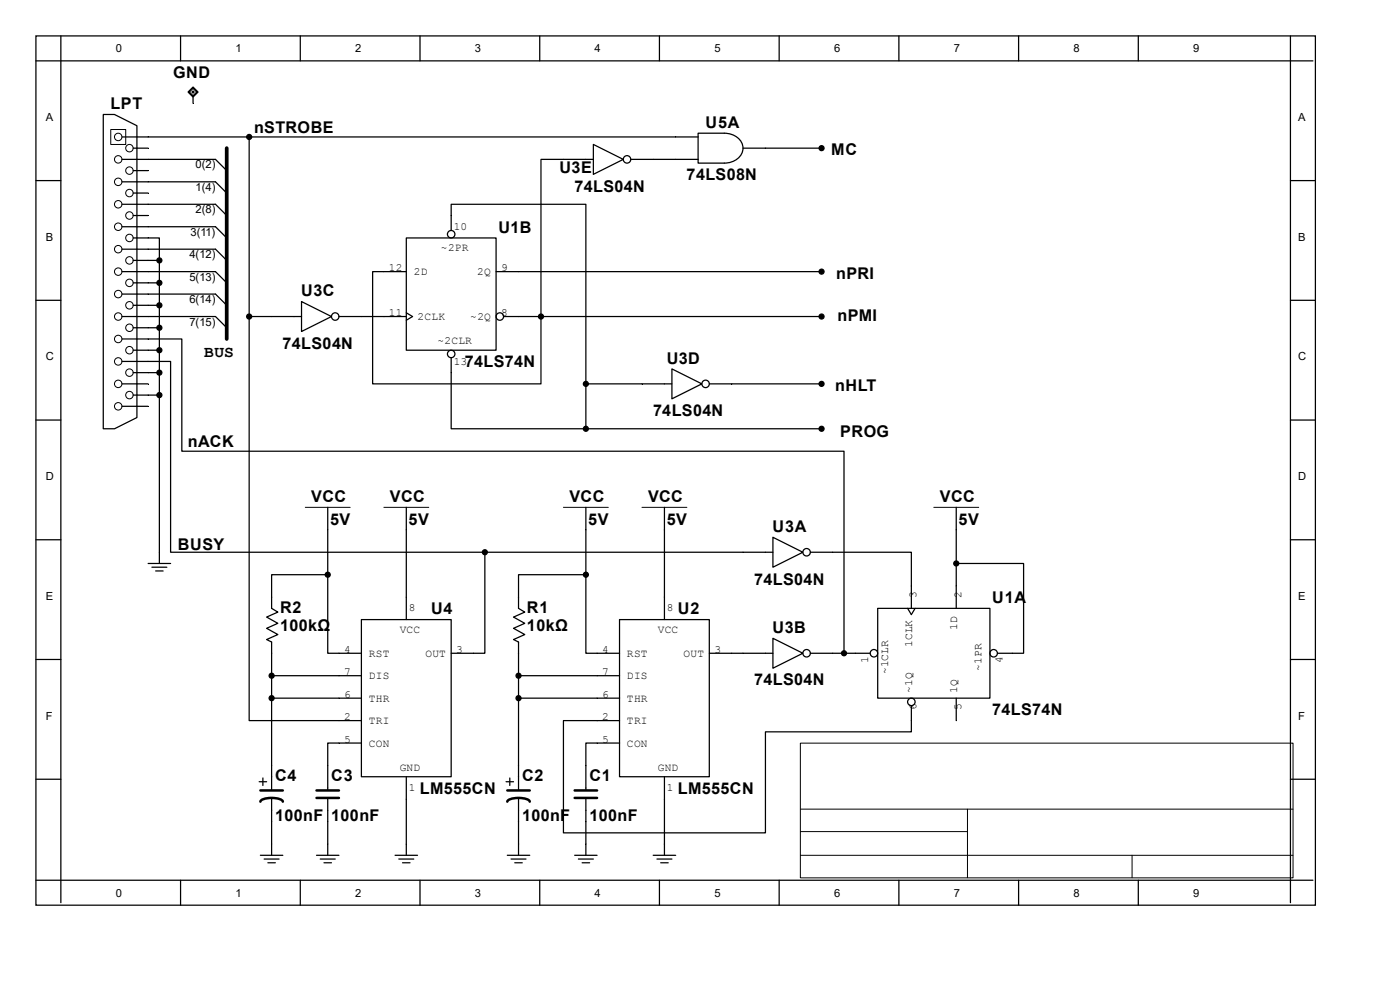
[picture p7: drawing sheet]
<svg xmlns="http://www.w3.org/2000/svg" width="297mm" height="210mm" viewBox="0 0 297 210" stroke-linecap="round" stroke-linejoin="round" font-family="sans-serif">
<g fill="none" stroke="#000" stroke-width=".26">
<path d="M7.6 7.6h271.5v184.4h-271.5zM7.6 12.9h270.9M12.9 7.6v183.9M38.3 7.6v5.3M63.7 7.6v5.3M89.1 7.6v5.3M114.5 7.6v5.3M139.9 7.6v5.3M165.3 7.6v5.3M190.7 7.6v5.3M216.1 7.6v5.3M241.5 7.6v5.3"/>
<path d="M273.8 7.6v183.9M7.6 38.3h5.3M21.9 24.3h2.4l4.7 2.4v61.9l-4.7 2.4h-2.4zM25.9 38.6h19.8l2.4 2.4M25.9 33.8h19.8l2.4 2.4M25.9 29.1h122.2M28.3 36.2h3.1M28.3 31.4h3.1M52.9 29.1v38M125.9 30.6l6.3 3.2-6.3 3.2zM125.9 33.8h-11.1v47.6h-35.7v-23.8h7.1M133.8 33.8h14.3"/>
<path d="M148.1 28.3h5.6a3.6 3.6 0 0 1 3.9 3.1 3.6 3.6 0 0 1-3.9 3.2h-5.6zM157.6 31.4h16.7M273.8 38.3h5.3M25.9 57.6h19.8l2.4 2.4M25.9 52.9h19.8l2.4 2.3M25.9 48.1h19.8l2.4 2.4M25.9 43.3h19.8l2.4 2.4M28.3 50.5h5.5v4.7M28.3 55.2h5.5M28.3 45.7h3.1M28.3 41h3.1M33.8 55.2v64.3"/>
<path d="M86.2 50.5h19v23.8h-19zM95.7 48.9v-5.6h28.6v38.1M105.2 57.6h69.1M7.6 63.7h5.3M25.9 71.9h12.7v23.8h140.5v42.9M25.9 76.7h10.3v40.5h66.7M25.9 67.1h19.8l2.4 2.4M25.9 62.4h19.8l2.4 2.4M28.3 60h5.5M28.3 79.1h5.5M28.3 74.3h5.5M28.3 69.5h5.5"/>
<path d="M28.3 64.8h5.5M52.9 67.1v85.8h23.8M52.9 67.1h11.1M64 64l6.3 3.1-6.3 3.2zM71.9 67.1h14.3M86.2 66.4l1.3 .7-1.3 .8M95.7 75.9v15.1h28.6M106.8 67.1h67.5M142.5 78.3l6.4 3.1-6.4 3.2zM273.8 63.7h5.3M7.6 89.1h5.3M25.9 86.2h5.5"/>
<path d="M25.9 81.4h5.5M28.3 83.8h5.5M124.3 81.4v9.6M124.3 81.4h18.2M124.3 91h50M150.5 81.4h23.8M273.8 89.1h5.3M7.6 114.5h5.3M31.4 119.5h4.8M69.5 107.6v14.3M86.2 107.6v23.8M102.9 117.2v21.4h-7.2"/>
<path d="M102.9 117.2h61.1M124.3 107.6v14.3M141 107.6v23.8M164 114l6.3 3.2-6.3 3.1zM171.9 117.2h21.4v11.9M202.9 119.5h14.3v19.1h-5.6M202.9 107.6v21.5M273.8 114.5h5.3M7.6 139.9h5.3M32.2 120.3h3.2M33 121.1h1.6M69.5 121.9h-11.9v7.2l1.3 .7-2.3 1.1 2.3 1.3-2.3 1.1 2.3 1.3-2.3 1.1 1 .5v31.5"/>
<path d="M69.5 121.9v16.7h7.2M76.7 131.4h19v33.4h-19zM124.3 121.9h-14.3v7.2l1.3 .7-2.4 1.1 2.4 1.3-2.4 1.1 2.4 1.3-2.4 1.1 1.1 .5v31.5M124.3 121.9v16.7h7.1M131.4 131.4h19.1v33.4h-19.1zM150.5 138.6h13.5M164 135.4l6.3 3.2-6.3 3.2zM171.9 138.6h12.7M186.2 129.1h23.8v19h-23.8zM192.6 129.1l.7 1.3 .8-1.3M273.8 139.9h5.3M57.6 143.3h19.1"/>
<path d="M57.6 148.1h19.1M76.7 157.6h-7.2v10.1M110 143.3h21.4M110 148.1h21.4M131.4 157.6h-7.1v10.1M193.3 149.7v5.5h-30.9v21.5h-42.9v-23.8h11.9M202.9 148.1v4.8M7.6 165.3h5.3M55 165.8h1.6M55.8 165v1.6M57.6 169.3v12.1M69.5 169.3v12.1"/>
<path d="M86.2 164.8v16.6M107.4 165.8h1.5M108.2 165v1.6M110 169.3v12.1M124.3 169.3v12.1M141 164.8v16.6M273.8 165.3h5.3M7.6 186.7h270.9M38.3 186.7v5.3M55.2 181.4h4.8M56 182.2h3.2M56.8 183h1.6"/>
<path d="M63.7 186.7v5.3M67.1 181.4h4.8M67.9 182.2h3.2M68.7 183h1.6M83.8 181.4h4.8M84.6 182.2h3.2M85.4 183h1.6M89.1 186.7v5.3M107.6 181.4h4.8M108.4 182.2h3.2M109.2 183h1.6M114.5 186.7v5.3"/>
<path d="M121.9 181.4h4.8M122.7 182.2h3.2M123.5 183h1.6M138.6 181.4h4.7M139.4 182.2h3.1M139.9 186.7v5.3M140.2 183h1.6M165.3 186.7v5.3M190.7 186.7v5.3M216.1 186.7v5.3M241.5 186.7v5.3"/>
<circle cx="133" cy="33.8" r=".79"/>
<circle cx="95.7" cy="49.7" r=".79"/>
<circle cx="71.1" cy="67.1" r=".79"/>
<circle cx="95.7" cy="75.1" r=".79"/>
<circle cx="106" cy="67.1" r=".79"/>
<circle cx="149.7" cy="81.4" r=".79"/>
<circle cx="171.1" cy="117.2" r=".79"/>
<circle cx="171.1" cy="138.6" r=".79"/>
<circle cx="185.4" cy="138.6" r=".79"/>
<circle cx="210.8" cy="138.6" r=".79"/>
<circle cx="193.3" cy="148.9" r=".79"/>
</g>
<path d="M55.2 170.1a2.44 2.44 0 0 1 2.4-.8l1.2 .1a1.27 1.27 0 0 1 1.2 .7M55.2 167.7h4.8M67.1 167.7h4.8M67.1 169.3h4.8M107.6 170.1a2.44 2.44 0 0 1 2.4-.8l1.2 .1a1.27 1.27 0 0 1 1.2 .7M107.6 167.7h4.8M121.9 167.7h4.8M121.9 169.3h4.8" fill="none" stroke="#000" stroke-width=".53"/>
<g fill="none" stroke="#000" stroke-width=".21">
<path d="M23.5 27.5h3.2v3.1h-3.2zM64.8 107.6h9.5M81.4 107.6h9.6M119.5 107.6h9.6M136.2 107.6h9.5M198.1 107.6h9.5M169.8 157.6h104.5v28.6h-104.5zM169.8 171.7h104.5M169.8 176.4h35.4M205.2 171.7v14.5M169.8 181.4h104.5M240.2 181.4v4.8"/>
<circle cx="25.1" cy="33.8" r=".79"/>
<circle cx="25.1" cy="38.6" r=".79"/>
<circle cx="25.1" cy="29.1" r=".79"/>
<circle cx="27.5" cy="31.4" r=".79"/>
<circle cx="27.5" cy="36.2" r=".79"/>
<circle cx="25.1" cy="52.9" r=".79"/>
<circle cx="25.1" cy="43.3" r=".79"/>
<circle cx="25.1" cy="48.1" r=".79"/>
<circle cx="25.1" cy="57.6" r=".79"/>
<circle cx="27.5" cy="55.2" r=".79"/>
<circle cx="27.5" cy="41" r=".79"/>
<circle cx="27.5" cy="45.7" r=".79"/>
<circle cx="27.5" cy="50.5" r=".79"/>
<circle cx="25.1" cy="71.9" r=".79"/>
<circle cx="25.1" cy="62.4" r=".79"/>
<circle cx="25.1" cy="67.1" r=".79"/>
<circle cx="25.1" cy="76.7" r=".79"/>
<circle cx="27.5" cy="79.1" r=".79"/>
<circle cx="27.5" cy="64.8" r=".79"/>
<circle cx="27.5" cy="69.5" r=".79"/>
<circle cx="27.5" cy="60" r=".79"/>
<circle cx="27.5" cy="74.3" r=".79"/>
<circle cx="25.1" cy="86.2" r=".79"/>
<circle cx="25.1" cy="81.4" r=".79"/>
<circle cx="27.5" cy="83.8" r=".79"/>
</g>
<g fill="#000" stroke="#000" stroke-width=".26">
<circle cx="52.9" cy="29.1" r=".53"/>
<circle cx="174.3" cy="31.4" r=".53"/>
<circle cx="33.8" cy="55.2" r=".53"/>
<circle cx="174.3" cy="57.6" r=".53"/>
<circle cx="33.8" cy="69.5" r=".53"/>
<circle cx="33.8" cy="79.1" r=".53"/>
<circle cx="33.8" cy="60" r=".53"/>
<circle cx="33.8" cy="64.8" r=".53"/>
<circle cx="33.8" cy="74.3" r=".53"/>
<circle cx="52.9" cy="67.1" r=".53"/>
<circle cx="114.8" cy="67.1" r=".53"/>
<circle cx="174.3" cy="67.1" r=".53"/>
<circle cx="33.8" cy="83.8" r=".53"/>
<circle cx="124.3" cy="81.4" r=".53"/>
<circle cx="124.3" cy="91" r=".53"/>
<circle cx="174.3" cy="81.4" r=".53"/>
<circle cx="174.3" cy="91" r=".53"/>
<circle cx="102.9" cy="117.2" r=".53"/>
<circle cx="202.9" cy="119.5" r=".53"/>
<circle cx="69.5" cy="121.9" r=".53"/>
<circle cx="124.3" cy="121.9" r=".53"/>
<circle cx="179.1" cy="138.6" r=".53"/>
<circle cx="57.6" cy="148.1" r=".53"/>
<circle cx="57.6" cy="143.3" r=".53"/>
<circle cx="110" cy="143.3" r=".53"/>
<circle cx="110" cy="148.1" r=".53"/>
</g>
<path d="M48.1 31.4v40.5" fill="none" stroke="#000" stroke-width=".79"/>
<path d="M39.9 19.5l1.1-1 1 1-1 1.1z" fill-rule="evenodd" fill="#fff" stroke="#000" stroke-width=".26"/>
<path d="M41 18.7l.7 .8-.7 .8-.8-.8zM41 20.6v1.3" fill="none" stroke="#000" stroke-width=".26"/>
<path d="M40.7 19.5l.3-.2 .2 .2-.2 .3z" fill="none" stroke="#000" stroke-width=".21"/>
<g font-size="3.4">
<text x="36.7" y="16.6">GND</text>
<text x="23.5" y="23.2">LPT</text>
<text x="53.9" y="28.2">nSTROBE</text>
<text x="149.7" y="27.1">U5A</text>
<text x="176.4" y="33">MC</text>
<text x="118.7" y="36.7">U3E</text>
<text x="121.9" y="40.6">74LS04N</text>
<text x="145.7" y="38.3">74LS08N</text>
<text x="105.7" y="49.4">U1B</text>
<text x="177.4" y="59.2">nPRI</text>
<text x="63.9" y="62.9">U3C</text>
<text x="177.7" y="68.2">nPMI</text>
<text x="43.3" y="75.8">BUS</text>
<text x="59.9" y="74">74LS04N</text>
<text x="98.6" y="77.9">74LS74N</text>
<text x="141.4" y="77.2">U3D</text>
<text x="177.2" y="83">nHLT</text>
<text x="138.6" y="88.3">74LS04N</text>
<text x="39.8" y="94.9">nACK</text>
<text x="178.2" y="92.8">PROG</text>
<text x="66" y="106.5">VCC</text>
<text x="82.7" y="106.5">VCC</text>
<text x="120.8" y="106.5">VCC</text>
<text x="137.5" y="106.5">VCC</text>
<text x="199.4" y="106.5">VCC</text>
<text x="70" y="111.3">5V</text>
<text x="86.7" y="111.3">5V</text>
<text x="124.8" y="111.3">5V</text>
<text x="141.4" y="111.3">5V</text>
<text x="163.9" y="112.9">U3A</text>
<text x="203.4" y="111.3">5V</text>
<text x="37.7" y="116.6">BUSY</text>
<text x="160" y="124">74LS04N</text>
<text x="59.4" y="130.1">R2</text>
<text x="91.4" y="130.3">U4</text>
<text x="111.8" y="130.1">R1</text>
<text x="143.8" y="130.3">U2</text>
<text x="210.5" y="128">U1A</text>
<text x="59.4" y="133.8">100kΩ</text>
<text x="111.8" y="133.8">10kΩ</text>
<text x="163.9" y="134.3">U3B</text>
<text x="160" y="145.4">74LS04N</text>
<text x="210.5" y="151.8">74LS74N</text>
<text x="58.4" y="165.8">C4</text>
<text x="70.3" y="165.8">C3</text>
<text x="110.7" y="165.8">C2</text>
<text x="125.1" y="165.8">C1</text>
<text x="89.1" y="168.4">LM555CN</text>
<text x="143.8" y="168.4">LM555CN</text>
<text x="58.4" y="174.2">100nF</text>
<text x="70.3" y="174.2">100nF</text>
<text x="110.7" y="174.2">100nF</text>
<text x="125.1" y="174.2">100nF</text>
</g>
<g font-size="2.4">
<text x="24.6" y="11.1">0</text>
<text x="50" y="11.1">1</text>
<text x="75.4" y="11.1">2</text>
<text x="100.8" y="11.1">3</text>
<text x="126.2" y="11.1">4</text>
<text x="151.6" y="11.1">5</text>
<text x="177" y="11.1">6</text>
<text x="202.4" y="11.1">7</text>
<text x="227.8" y="11.1">8</text>
<text x="253.2" y="11.1">9</text>
<text x="9.7" y="25.7">A</text>
<text x="275.4" y="25.7">A</text>
<text x="41.5" y="35.7">0( 2)</text>
<text x="41.5" y="40.5">1( 4)</text>
<text x="41.5" y="45.3">2( 8)</text>
<text x="9.7" y="51.1">B</text>
<text x="40.4" y="50">3( 11)</text>
<text x="93.6" y="53.3">~2PR</text>
<text x="96.3" y="48.8">10</text>
<text x="275.4" y="51.1">B</text>
<text x="40.2" y="54.8">4( 12)</text>
<text x="40.2" y="59.6">5( 13)</text>
<text x="82.5" y="57.5">12</text>
<text x="87.8" y="58.4">2D</text>
<text x="101.3" y="58.4">2Q</text>
<text x="106.3" y="57.5">9</text>
<text x="40.2" y="64.3">6( 14)</text>
<text x="40.2" y="69.1">7( 15)</text>
<text x="82.5" y="67">11</text>
<text x="88.6" y="67.9">2CLK</text>
<text x="99.8" y="67.9">~2Q</text>
<text x="106.3" y="67">8</text>
<text x="9.7" y="76.5">C</text>
<text x="92.8" y="73">~2CLR</text>
<text x="96.3" y="77.3">13</text>
<text x="275.4" y="76.5">C</text>
<text x="9.7" y="101.9">D</text>
<text x="275.4" y="101.9">D</text>
<text x="9.7" y="127.3">E</text>
<text x="86.7" y="129.7">8</text>
<text x="141.5" y="129.7">8</text>
<text x="194.4" y="126.8" transform="rotate(-90 194.4 126.8)">3</text>
<text x="204" y="126.8" transform="rotate(-90 204 126.8)">2</text>
<text x="275.4" y="127.3">E</text>
<text x="84.8" y="134.2">VCC</text>
<text x="139.5" y="134.2">VCC</text>
<text x="193.6" y="137.3" transform="rotate(-90 193.6 137.3)">1CLK</text>
<text x="203.1" y="133.6" transform="rotate(-90 203.1 133.6)">1D</text>
<text x="73" y="143.2">7</text>
<text x="73" y="138.5">4</text>
<text x="78.3" y="139.3">RST</text>
<text x="90.3" y="139.3">OUT</text>
<text x="96.8" y="138.5">3</text>
<text x="127.7" y="143.2">7</text>
<text x="127.7" y="138.5">4</text>
<text x="133" y="139.3">RST</text>
<text x="145" y="139.3">OUT</text>
<text x="151.6" y="138.5">3</text>
<text x="184.2" y="140.6" transform="rotate(-90 184.2 140.6)">1</text>
<text x="188.4" y="143" transform="rotate(-90 188.4 143)">~1CLR</text>
<text x="208.2" y="142.3" transform="rotate(-90 208.2 142.3)">~1PR</text>
<text x="212.7" y="140.6" transform="rotate(-90 212.7 140.6)">4</text>
<text x="73" y="148">6</text>
<text x="78.3" y="144.1">DIS</text>
<text x="78.3" y="148.8">THR</text>
<text x="127.7" y="148">6</text>
<text x="133" y="144.1">DIS</text>
<text x="133" y="148.8">THR</text>
<text x="193.6" y="147.1" transform="rotate(-90 193.6 147.1)">~1Q</text>
<text x="203.1" y="147.1" transform="rotate(-90 203.1 147.1)">1Q</text>
<text x="9.7" y="152.7">F</text>
<text x="73" y="152.7">2</text>
<text x="78.3" y="153.6">TRI</text>
<text x="127.7" y="152.7">2</text>
<text x="133" y="153.6">TRI</text>
<text x="194.4" y="150.6" transform="rotate(-90 194.4 150.6)">6</text>
<text x="204" y="150.6" transform="rotate(-90 204 150.6)">5</text>
<text x="275.4" y="152.7">F</text>
<text x="73" y="157.5">5</text>
<text x="78.3" y="158.4">CON</text>
<text x="127.7" y="157.5">5</text>
<text x="133" y="158.4">CON</text>
<text x="84.8" y="163.5">GND</text>
<text x="86.7" y="167.8">1</text>
<text x="139.5" y="163.5">GND</text>
<text x="141.5" y="167.8">1</text>
<text x="24.6" y="190.2">0</text>
<text x="50" y="190.2">1</text>
<text x="75.4" y="190.2">2</text>
<text x="100.8" y="190.2">3</text>
<text x="126.2" y="190.2">4</text>
<text x="151.6" y="190.2">5</text>
<text x="177" y="190.2">6</text>
<text x="202.4" y="190.2">7</text>
<text x="227.8" y="190.2">8</text>
<text x="253.2" y="190.2">9</text>
</g>
</svg>
